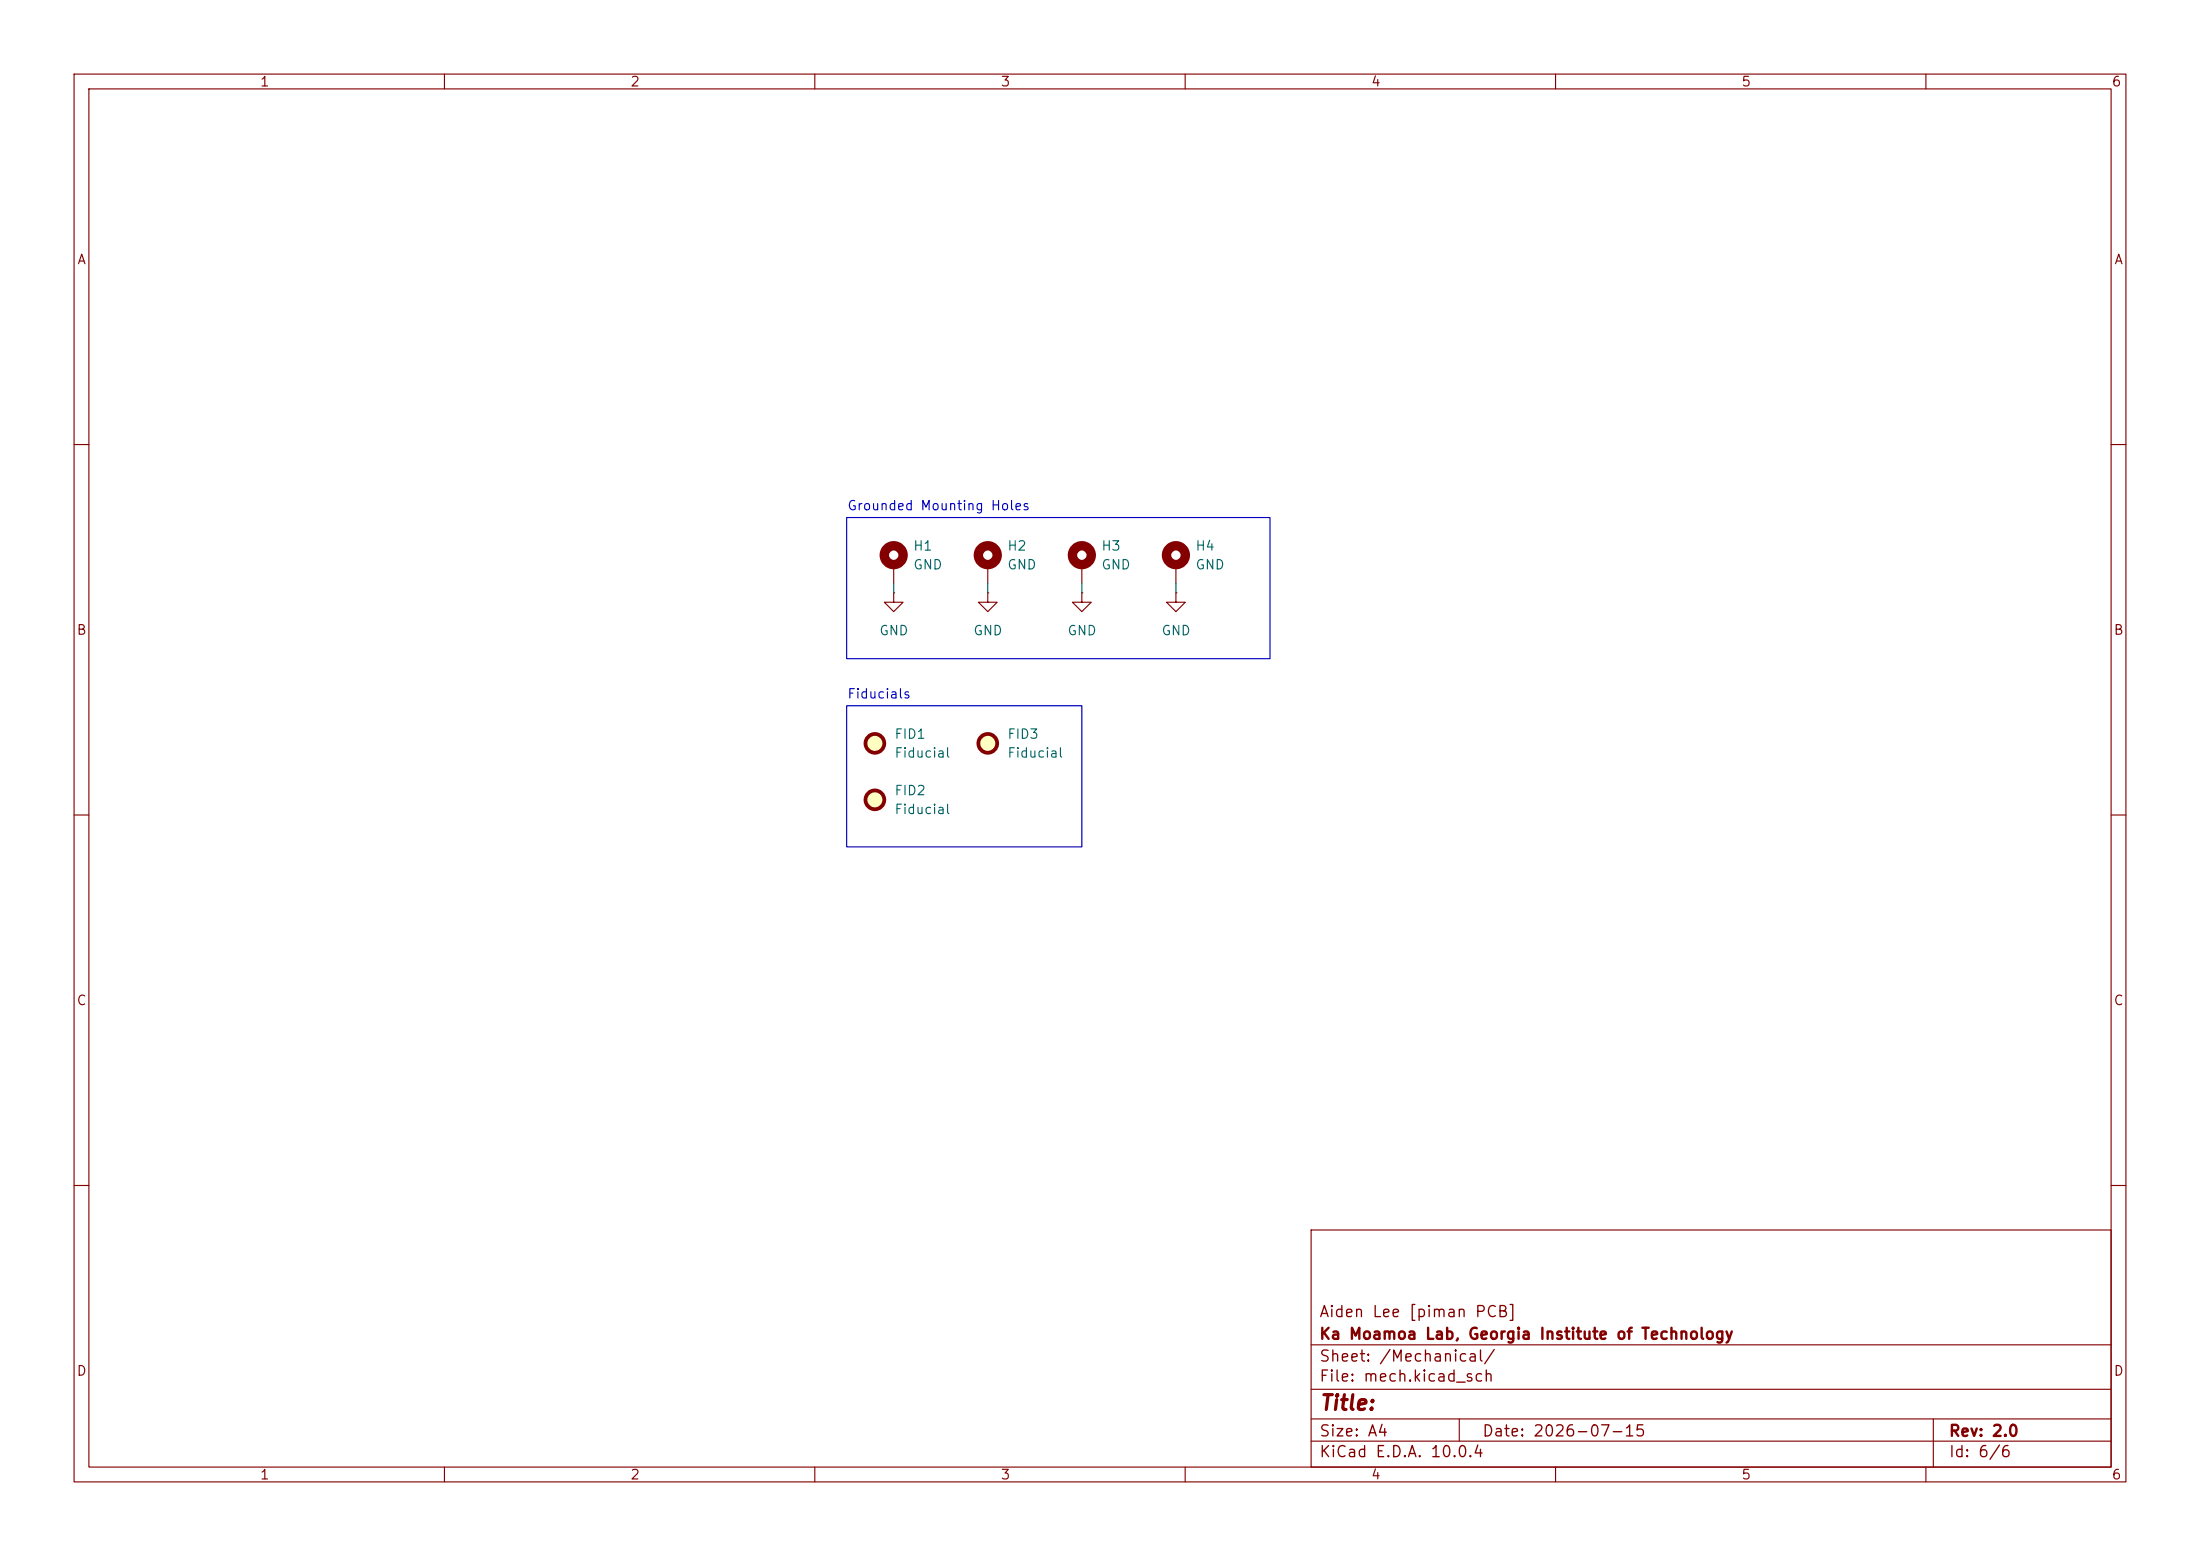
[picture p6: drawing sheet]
<svg xmlns="http://www.w3.org/2000/svg" width="297mm" height="210mm" viewBox="0 0 297 210" stroke-linecap="round" stroke-linejoin="round" font-family="sans-serif">
<g fill="none" stroke="#840000" stroke-width=".15">
<path d="M10 10h277v190h-277zM12 12h273v186h-273zM60 10v2M110 10v2M160 10v2M210 10v2M260 10v2M10 60h2M120.6 76.2v2.5M133.3 76.2v2.5M146 76.2v2.5M158.7 76.2v2.5"/>
<path d="M285 60h2M120.6 80v1.3h1.3l-1.3 1.3-1.2-1.3h1.2M120.6 80h.1M133.3 80v1.3h1.3l-1.3 1.3-1.2-1.3h1.2M133.3 80h.1M146 80v1.3h1.3l-1.3 1.3-1.2-1.3h1.2M146 80h.1M158.7 80v1.3h1.3l-1.3 1.3-1.2-1.3h1.2M158.7 80h.1M10 110h2M285 110h2M10 160h2"/>
<path d="M177 166h108v32h-108zM285 160h2M60 198v2M110 198v2M160 198v2M177 194.5h108M177 191.5h108M177 187.5h108M177 181.5h108M197 191.5v3M210 198v2M260 198v2"/>
<path d="M261 191.5v6.5"/>
</g>
<g fill="#ffffc2" stroke="#ffffc2" stroke-width=".14">
<circle cx="133.3" cy="100.3" r="1.27"/>
<circle cx="118.1" cy="107.9" r="1.27"/>
<circle cx="118.1" cy="100.3" r="1.27"/>
</g>
<g fill="none" stroke="#840000" stroke-width=".51">
<circle cx="118.1" cy="107.9" r="1.27"/>
<circle cx="118.1" cy="100.3" r="1.27"/>
<circle cx="133.3" cy="100.3" r="1.27"/>
</g>
<g fill="none" stroke="#840000" stroke-width="1.3">
<circle cx="120.6" cy="74.9" r="1.27"/>
<circle cx="133.3" cy="74.9" r="1.27"/>
<circle cx="146" cy="74.9" r="1.27"/>
<circle cx="158.7" cy="74.9" r="1.27"/>
</g>
<path d="M120.6 78.7v1.3M133.3 78.7v1.3M146 78.7v1.3M158.7 78.7v1.3" fill="none" stroke="#009600" stroke-width=".15"/>
<path d="M114.3 69.9h57.1v19h-57.1zM114.3 95.3h31.7v19h-31.7z" fill="none" stroke="#0000c2" stroke-width=".15"/>
<text font-size="2" fill="#840000" x="178" y="190.8">Title:</text>
<g font-size="1.5" fill="#840000">
<text x="178" y="178.2">Aiden Lee [piman PCB]</text>
<text x="178" y="184.2">Sheet: /Mechanical/</text>
<text x="178" y="181.2">Ka Moamoa Lab, Georgia Institute of Technology</text>
<text x="178" y="186.9">File: mech.kicad_sch</text>
<text x="178" y="197.1">KiCad E.D.A. 10.0.4</text>
<text x="178" y="194.3">Size: A4</text>
<text x="200" y="194.3">Date: 2026-07-15</text>
<text x="263" y="194.3">Rev: 2.0</text>
<text x="263" y="197.1">Id: 6/6</text>
</g>
<g font-size="1.3" fill="#840000">
<text x="35" y="12">1</text>
<text x="85" y="12">2</text>
<text x="135" y="12">3</text>
<text x="185" y="12">4</text>
<text x="235" y="12">5</text>
<text x="285" y="12">6</text>
<text x="10.3" y="36">A</text>
<text x="285.3" y="36">A</text>
<text x="10.3" y="86">B</text>
<text x="285.3" y="86">B</text>
<text x="10.3" y="136">C</text>
<text x="285.3" y="136">C</text>
<text x="10.3" y="186">D</text>
<text x="285.3" y="186">D</text>
<text x="35" y="200">1</text>
<text x="85" y="200">2</text>
<text x="135" y="200">3</text>
<text x="185" y="200">4</text>
<text x="235" y="200">5</text>
<text x="285" y="200">6</text>
</g>
<g font-size="1.3" fill="#0000c2">
<text x="114.3" y="69.2">Grounded Mounting Holes</text>
<text x="114.3" y="94.6">Fiducials</text>
</g>
<g font-size="1.3" fill="#006464">
<text x="123.2" y="77.2">GND</text>
<text x="123.2" y="74.6">H1</text>
<text x="135.9" y="77.2">GND</text>
<text x="135.9" y="74.6">H2</text>
<text x="148.6" y="77.2">GND</text>
<text x="148.6" y="74.6">H3</text>
<text x="161.3" y="77.2">GND</text>
<text x="161.3" y="74.6">H4</text>
<text x="118.6" y="86.1">GND</text>
<text x="131.3" y="86.1">GND</text>
<text x="144" y="86.1">GND</text>
<text x="156.7" y="86.1">GND</text>
<text x="120.7" y="100">FID1</text>
<text x="135.9" y="100">FID3</text>
<text x="120.7" y="107.7">FID2</text>
<text x="120.7" y="102.6">Fiducial</text>
<text x="135.9" y="102.6">Fiducial</text>
<text x="120.7" y="110.2">Fiducial</text>
</g>
</svg>
